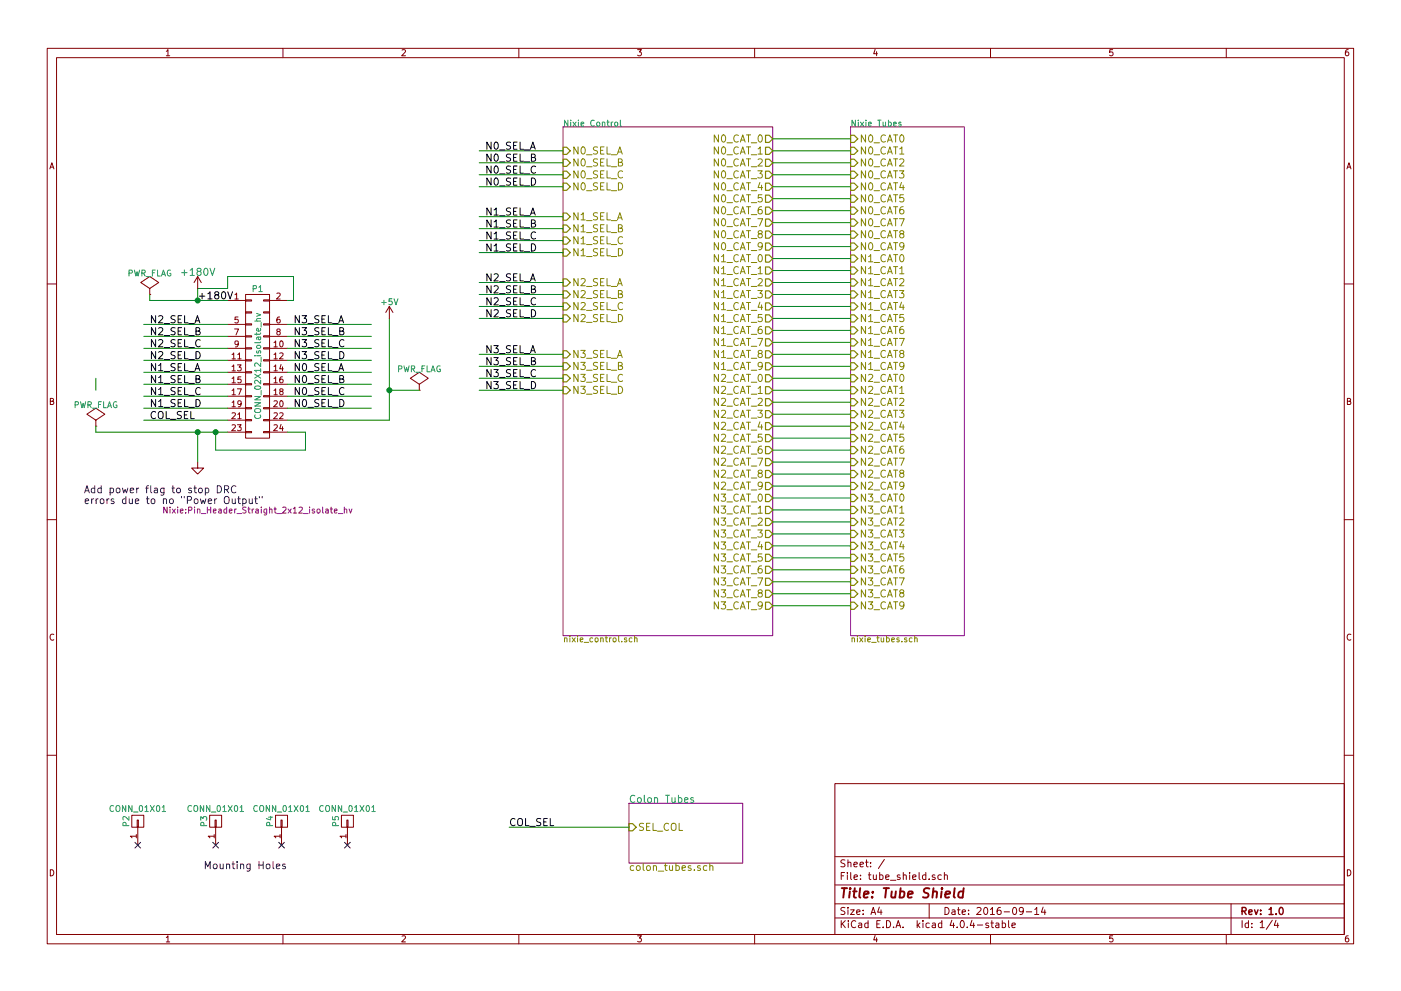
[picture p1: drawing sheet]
EESchema Schematic File Version 2
LIBS:tube_shield-rescue
LIBS:power
LIBS:device
LIBS:transistors
LIBS:conn
LIBS:linear
LIBS:regul
LIBS:74xx
LIBS:cmos4000
LIBS:adc-dac
LIBS:memory
LIBS:xilinx
LIBS:microcontrollers
LIBS:dsp
LIBS:microchip
LIBS:analog_switches
LIBS:motorola
LIBS:texas
LIBS:intel
LIBS:audio
LIBS:interface
LIBS:digital-audio
LIBS:philips
LIBS:display
LIBS:cypress
LIBS:siliconi
LIBS:opto
LIBS:atmel
LIBS:contrib
LIBS:valves
LIBS:nixie_lib
LIBS:nixie_clock-rescue
LIBS:tube_shield-cache
EELAYER 25 0
EELAYER END
$Descr A4 11693 8268
encoding utf-8
Sheet 1 4
Title "Tube Shield"
Date "2016-09-14"
Rev "1.0"
Comp ""
Comment1 ""
Comment2 ""
Comment3 ""
Comment4 ""
$EndDescr
$Sheet
S 7100 1050 950  4250
U 51B41911
F0 "Nixie Tubes" 50
F1 "nixie_tubes.sch" 50
F2 "N0_CAT1" I L 7100 1250 60 
F3 "N0_CAT2" I L 7100 1350 60 
F4 "N0_CAT3" I L 7100 1450 60 
F5 "N0_CAT4" I L 7100 1550 60 
F6 "N0_CAT5" I L 7100 1650 60 
F7 "N0_CAT6" I L 7100 1750 60 
F8 "N0_CAT7" I L 7100 1850 60 
F9 "N0_CAT8" I L 7100 1950 60 
F10 "N0_CAT9" I L 7100 2050 60 
F11 "N0_CAT0" I L 7100 1150 60 
F12 "N1_CAT1" I L 7100 2250 60 
F13 "N1_CAT2" I L 7100 2350 60 
F14 "N1_CAT3" I L 7100 2450 60 
F15 "N1_CAT4" I L 7100 2550 60 
F16 "N1_CAT5" I L 7100 2650 60 
F17 "N1_CAT6" I L 7100 2750 60 
F18 "N1_CAT7" I L 7100 2850 60 
F19 "N1_CAT8" I L 7100 2950 60 
F20 "N1_CAT9" I L 7100 3050 60 
F21 "N1_CAT0" I L 7100 2150 60 
F22 "N2_CAT1" I L 7100 3250 60 
F23 "N2_CAT2" I L 7100 3350 60 
F24 "N2_CAT3" I L 7100 3450 60 
F25 "N2_CAT4" I L 7100 3550 60 
F26 "N2_CAT5" I L 7100 3650 60 
F27 "N2_CAT6" I L 7100 3750 60 
F28 "N2_CAT7" I L 7100 3850 60 
F29 "N2_CAT8" I L 7100 3950 60 
F30 "N2_CAT9" I L 7100 4050 60 
F31 "N2_CAT0" I L 7100 3150 60 
F32 "N3_CAT1" I L 7100 4250 60 
F33 "N3_CAT2" I L 7100 4350 60 
F34 "N3_CAT3" I L 7100 4450 60 
F35 "N3_CAT4" I L 7100 4550 60 
F36 "N3_CAT5" I L 7100 4650 60 
F37 "N3_CAT6" I L 7100 4750 60 
F38 "N3_CAT7" I L 7100 4850 60 
F39 "N3_CAT8" I L 7100 4950 60 
F40 "N3_CAT9" I L 7100 5050 60 
F41 "N3_CAT0" I L 7100 4150 60 
$EndSheet
$Sheet
S 5250 6700 950  500 
U 54DBB7B0
F0 "Colon Tubes" 60
F1 "colon_tubes.sch" 60
F2 "SEL_COL" I L 5250 6900 60 
$EndSheet
$Sheet
S 4700 1050 1750 4250
U 51B53B8A
F0 "Nixie Control" 50
F1 "nixie_control.sch" 50
F2 "N0_SEL_A" I L 4700 1250 60 
F3 "N0_SEL_B" I L 4700 1350 60 
F4 "N0_SEL_C" I L 4700 1450 60 
F5 "N0_SEL_D" I L 4700 1550 60 
F6 "N0_CAT_9" O R 6450 2050 60 
F7 "N0_CAT_8" O R 6450 1950 60 
F8 "N0_CAT_0" O R 6450 1150 60 
F9 "N0_CAT_1" O R 6450 1250 60 
F10 "N0_CAT_5" O R 6450 1650 60 
F11 "N0_CAT_4" O R 6450 1550 60 
F12 "N0_CAT_6" O R 6450 1750 60 
F13 "N0_CAT_7" O R 6450 1850 60 
F14 "N0_CAT_3" O R 6450 1450 60 
F15 "N0_CAT_2" O R 6450 1350 60 
F16 "N1_SEL_A" I L 4700 1800 60 
F17 "N1_SEL_B" I L 4700 1900 60 
F18 "N1_SEL_C" I L 4700 2000 60 
F19 "N1_SEL_D" I L 4700 2100 60 
F20 "N1_CAT_9" O R 6450 3050 60 
F21 "N1_CAT_8" O R 6450 2950 60 
F22 "N1_CAT_0" O R 6450 2150 60 
F23 "N1_CAT_1" O R 6450 2250 60 
F24 "N1_CAT_5" O R 6450 2650 60 
F25 "N1_CAT_6" O R 6450 2750 60 
F26 "N1_CAT_7" O R 6450 2850 60 
F27 "N1_CAT_3" O R 6450 2450 60 
F28 "N1_CAT_2" O R 6450 2350 60 
F29 "N2_SEL_A" I L 4700 2350 60 
F30 "N2_SEL_B" I L 4700 2450 60 
F31 "N2_SEL_C" I L 4700 2550 60 
F32 "N2_SEL_D" I L 4700 2650 60 
F33 "N2_CAT_9" O R 6450 4050 60 
F34 "N2_CAT_8" O R 6450 3950 60 
F35 "N2_CAT_0" O R 6450 3150 60 
F36 "N2_CAT_1" O R 6450 3250 60 
F37 "N2_CAT_5" O R 6450 3650 60 
F38 "N2_CAT_4" O R 6450 3550 60 
F39 "N2_CAT_6" O R 6450 3750 60 
F40 "N2_CAT_7" O R 6450 3850 60 
F41 "N2_CAT_3" O R 6450 3450 60 
F42 "N2_CAT_2" O R 6450 3350 60 
F43 "N3_SEL_A" I L 4700 2950 60 
F44 "N3_SEL_B" I L 4700 3050 60 
F45 "N3_SEL_C" I L 4700 3150 60 
F46 "N3_SEL_D" I L 4700 3250 60 
F47 "N3_CAT_9" O R 6450 5050 60 
F48 "N3_CAT_8" O R 6450 4950 60 
F49 "N3_CAT_0" O R 6450 4150 60 
F50 "N3_CAT_1" O R 6450 4250 60 
F51 "N3_CAT_5" O R 6450 4650 60 
F52 "N3_CAT_4" O R 6450 4550 60 
F53 "N3_CAT_6" O R 6450 4750 60 
F54 "N3_CAT_7" O R 6450 4850 60 
F55 "N3_CAT_3" O R 6450 4450 60 
F56 "N3_CAT_2" O R 6450 4350 60 
F57 "N1_CAT_4" O R 6450 2550 60 
$EndSheet
$Comp
L GND #PWR01
U 1 1
P 1650 3850
F 0 "#PWR01" H 1650 3850 30  0001 C CNN
F 1 "GND" H 1650 3780 30  0001 C CNN
F 2 "" H 1650 3850 60  0000 C CNN
F 3 "" H 1650 3850 60  0000 C CNN
	1    1650 3850
	1    0    0    -1  
$EndComp
$Comp
L PWR_FLAG #FLG02
U 1 1
P 800 3550
F 0 "#FLG02" H 800 3645 50  0001 C CNN
F 1 "PWR_FLAG" H 800 3730 50  0000 C CNN
F 2 "" H 800 3550 50  0000 C CNN
F 3 "" H 800 3550 50  0000 C CNN
	1    800  3550
	1    0    0    -1  
$EndComp
Text Notes 700  4200 0    60   ~ 0
Add power flag to stop DRC\nerrors due to no "Power Output"
$Comp
L CONN_01X01 P2
U 1 1
P 1150 6850
F 0 "P2" H 1150 6950 50  0000 C CNN
F 1 "CONN_01X01" V 1250 6850 50  0000 C CNN
F 2 "Mounting_Holes:MountingHole_3.2mm_M3_ISO7380_Pad" H 1150 6850 50  0001 C CNN
F 3 "" H 1150 6850 50  0000 C CNN
	1    1150 6850
	0    -1   -1   0   
$EndComp
$Comp
L CONN_01X01 P3
U 1 1
P 1800 6850
F 0 "P3" H 1800 6950 50  0000 C CNN
F 1 "CONN_01X01" V 1900 6850 50  0000 C CNN
F 2 "Mounting_Holes:MountingHole_3.2mm_M3_ISO14580_Pad" H 1800 6850 50  0001 C CNN
F 3 "" H 1800 6850 50  0000 C CNN
	1    1800 6850
	0    -1   -1   0   
$EndComp
$Comp
L CONN_01X01 P4
U 1 1
P 2350 6850
F 0 "P4" H 2350 6950 50  0000 C CNN
F 1 "CONN_01X01" V 2450 6850 50  0000 C CNN
F 2 "Mounting_Holes:MountingHole_3.2mm_M3_ISO14580_Pad" H 2350 6850 50  0001 C CNN
F 3 "" H 2350 6850 50  0000 C CNN
	1    2350 6850
	0    -1   -1   0   
$EndComp
$Comp
L CONN_01X01 P5
U 1 1
P 2900 6850
F 0 "P5" H 2900 6950 50  0000 C CNN
F 1 "CONN_01X01" V 3000 6850 50  0000 C CNN
F 2 "Mounting_Holes:MountingHole_3.2mm_M3_ISO14580_Pad" H 2900 6850 50  0001 C CNN
F 3 "" H 2900 6850 50  0000 C CNN
	1    2900 6850
	0    -1   -1   0   
$EndComp
NoConn ~ 1150 7050
NoConn ~ 1800 7050
NoConn ~ 2350 7050
NoConn ~ 2900 7050
Text Notes 1700 7250 0    60   ~ 0
Mounting Holes
Text Label 1650 2500 0    60   ~ 0
+180V
Text Label 4250 6900 0    60   ~ 0
COL_SEL
$Comp
L PWR_FLAG #FLG03
U 1 1
P 1250 2450
F 0 "#FLG03" H 1250 2545 50  0001 C CNN
F 1 "PWR_FLAG" H 1250 2630 50  0000 C CNN
F 2 "" H 1250 2450 50  0000 C CNN
F 3 "" H 1250 2450 50  0000 C CNN
	1    1250 2450
	1    0    0    -1  
$EndComp
$Comp
L CONN_02X12_isolate_hv P1
U 1 1
P 2150 3050
F 0 "P1" H 2150 3700 50  0000 C CNN
F 1 "CONN_02X12_isolate_hv" V 2150 3050 50  0000 C CNN
F 2 "Nixie:Pin_Header_Straight_2x12_isolate_hv" H 2150 1850 50  0000 C CNN
F 3 "" H 2150 1850 50  0000 C CNN
	1    2150 3050
	1    0    0    -1  
$EndComp
Wire Wire Line
	4250 6900 5250 6900
Wire Wire Line
	1650 3600 1650 3850
Wire Wire Line
	1250 2500 1900 2500
Connection ~ 1650 2500
Wire Wire Line
	800  3600 1900 3600
Connection ~ 1650 3600
Wire Wire Line
	1650 2400 1650 2500
Wire Wire Line
	1250 2450 1250 2500
Wire Wire Line
	1650 2400 1900 2400
Wire Wire Line
	1900 2400 1900 2300
Wire Wire Line
	1900 2300 2450 2300
Wire Wire Line
	2450 2300 2450 2500
Wire Wire Line
	2450 2500 2400 2500
Wire Wire Line
	1800 3600 1800 3750
Wire Wire Line
	1800 3750 2550 3750
Wire Wire Line
	2550 3750 2550 3600
Wire Wire Line
	2550 3600 2400 3600
Connection ~ 1800 3600
Wire Wire Line
	4700 1250 4000 1250
Wire Wire Line
	4700 1350 4000 1350
Wire Wire Line
	4700 1450 4000 1450
Wire Wire Line
	4700 1550 4000 1550
Text Label 4050 1250 0    60   ~ 0
N0_SEL_A
Text Label 4050 1350 0    60   ~ 0
N0_SEL_B
Text Label 4050 1450 0    60   ~ 0
N0_SEL_C
Text Label 4050 1550 0    60   ~ 0
N0_SEL_D
Wire Wire Line
	4700 1800 4000 1800
Wire Wire Line
	4700 1900 4000 1900
Wire Wire Line
	4700 2000 4000 2000
Wire Wire Line
	4700 2100 4000 2100
Text Label 4050 1800 0    60   ~ 0
N1_SEL_A
Text Label 4050 1900 0    60   ~ 0
N1_SEL_B
Text Label 4050 2000 0    60   ~ 0
N1_SEL_C
Text Label 4050 2100 0    60   ~ 0
N1_SEL_D
Wire Wire Line
	4700 2350 4000 2350
Wire Wire Line
	4700 2450 4000 2450
Wire Wire Line
	4700 2550 4000 2550
Wire Wire Line
	4700 2650 4000 2650
Text Label 4050 2350 0    60   ~ 0
N2_SEL_A
Text Label 4050 2450 0    60   ~ 0
N2_SEL_B
Text Label 4050 2550 0    60   ~ 0
N2_SEL_C
Text Label 4050 2650 0    60   ~ 0
N2_SEL_D
Wire Wire Line
	4700 2950 4000 2950
Wire Wire Line
	4700 3050 4000 3050
Wire Wire Line
	4700 3150 4000 3150
Wire Wire Line
	4700 3250 4000 3250
Text Label 4050 2950 0    60   ~ 0
N3_SEL_A
Text Label 4050 3050 0    60   ~ 0
N3_SEL_B
Text Label 4050 3150 0    60   ~ 0
N3_SEL_C
Text Label 4050 3250 0    60   ~ 0
N3_SEL_D
Wire Wire Line
	1900 2700 1200 2700
Wire Wire Line
	1900 2800 1200 2800
Wire Wire Line
	1900 2900 1200 2900
Wire Wire Line
	1900 3000 1200 3000
Text Label 2450 2700 0    60   ~ 0
N3_SEL_A
Text Label 2450 2800 0    60   ~ 0
N3_SEL_B
Text Label 2450 2900 0    60   ~ 0
N3_SEL_C
Text Label 2450 3000 0    60   ~ 0
N3_SEL_D
$Comp
L +180V #PWR04
U 1 1
P 1650 2400
F 0 "#PWR04" H 1650 2250 60  0001 C CNN
F 1 "+180V" H 1650 2540 60  0000 C CNN
F 2 "" H 1650 2400 60  0000 C CNN
F 3 "" H 1650 2400 60  0000 C CNN
	1    1650 2400
	1    0    0    -1  
$EndComp
Wire Wire Line
	3100 2700 2400 2700
Wire Wire Line
	3100 2800 2400 2800
Wire Wire Line
	3100 2900 2400 2900
Wire Wire Line
	3100 3000 2400 3000
Text Label 1250 2700 0    60   ~ 0
N2_SEL_A
Text Label 1250 2800 0    60   ~ 0
N2_SEL_B
Text Label 1250 2900 0    60   ~ 0
N2_SEL_C
Text Label 1250 3000 0    60   ~ 0
N2_SEL_D
Wire Wire Line
	1900 3100 1200 3100
Wire Wire Line
	1900 3200 1200 3200
Wire Wire Line
	1900 3300 1200 3300
Wire Wire Line
	1900 3400 1200 3400
Text Label 2450 3100 0    60   ~ 0
N0_SEL_A
Text Label 2450 3200 0    60   ~ 0
N0_SEL_B
Text Label 2450 3300 0    60   ~ 0
N0_SEL_C
Text Label 2450 3400 0    60   ~ 0
N0_SEL_D
Wire Wire Line
	800  3600 800  3550
Wire Wire Line
	3100 3100 2400 3100
Wire Wire Line
	3100 3200 2400 3200
Wire Wire Line
	3100 3300 2400 3300
Wire Wire Line
	3100 3400 2400 3400
Text Label 1250 3100 0    60   ~ 0
N1_SEL_A
Text Label 1250 3200 0    60   ~ 0
N1_SEL_B
Text Label 1250 3300 0    60   ~ 0
N1_SEL_C
Text Label 1250 3400 0    60   ~ 0
N1_SEL_D
Wire Wire Line
	1900 3500 1200 3500
Text Label 1250 3500 0    60   ~ 0
COL_SEL
Wire Wire Line
	3250 2650 3250 3500
$Comp
L +5V #PWR05
U 1 1
P 3250 2650
F 0 "#PWR05" H 3250 2500 50  0001 C CNN
F 1 "+5V" H 3250 2790 50  0000 C CNN
F 2 "" H 3250 2650 50  0000 C CNN
F 3 "" H 3250 2650 50  0000 C CNN
	1    3250 2650
	1    0    0    -1  
$EndComp
$Comp
L PWR_FLAG #FLG06
U 1 1
P 3500 3250
F 0 "#FLG06" H 3500 3345 50  0001 C CNN
F 1 "PWR_FLAG" H 3500 3430 50  0000 C CNN
F 2 "" H 3500 3250 50  0000 C CNN
F 3 "" H 3500 3250 50  0000 C CNN
	1    3500 3250
	1    0    0    -1  
$EndComp
Wire Wire Line
	6450 1150 7100 1150
Wire Wire Line
	6450 1250 7100 1250
Wire Wire Line
	6450 1350 7100 1350
Wire Wire Line
	6450 1450 7100 1450
Wire Wire Line
	6450 1550 7100 1550
Wire Wire Line
	6450 1650 7100 1650
Wire Wire Line
	6450 1750 7100 1750
Wire Wire Line
	6450 1850 7100 1850
Wire Wire Line
	6450 1950 7100 1950
Wire Wire Line
	6450 2050 7100 2050
Wire Wire Line
	6450 2150 7100 2150
Wire Wire Line
	6450 2250 7100 2250
Wire Wire Line
	6450 2350 7100 2350
Wire Wire Line
	6450 2450 7100 2450
Wire Wire Line
	6450 2550 7100 2550
Wire Wire Line
	6450 2650 7100 2650
Wire Wire Line
	6450 2750 7100 2750
Wire Wire Line
	6450 2850 7100 2850
Wire Wire Line
	6450 2950 7100 2950
Wire Wire Line
	6450 3050 7100 3050
Wire Wire Line
	6450 3150 7100 3150
Wire Wire Line
	6450 3250 7100 3250
Wire Wire Line
	6450 3350 7100 3350
Wire Wire Line
	6450 3450 7100 3450
Wire Wire Line
	6450 3550 7100 3550
Wire Wire Line
	6450 3650 7100 3650
Wire Wire Line
	6450 3750 7100 3750
Wire Wire Line
	6450 3850 7100 3850
Wire Wire Line
	6450 3950 7100 3950
Wire Wire Line
	6450 4050 7100 4050
Wire Wire Line
	6450 4150 7100 4150
Wire Wire Line
	6450 4250 7100 4250
Wire Wire Line
	6450 4350 7100 4350
Wire Wire Line
	6450 4450 7100 4450
Wire Wire Line
	6450 4550 7100 4550
Wire Wire Line
	6450 4650 7100 4650
Wire Wire Line
	6450 4750 7100 4750
Wire Wire Line
	6450 4850 7100 4850
Wire Wire Line
	6450 4950 7100 4950
Wire Wire Line
	6450 5050 7100 5050
Wire Wire Line
	2400 3500 3250 3500
Wire Wire Line
	800  3150 800  3250
Wire Wire Line
	3250 3250 3500 3250
Connection ~ 3250 3250
$EndSCHEMATC
